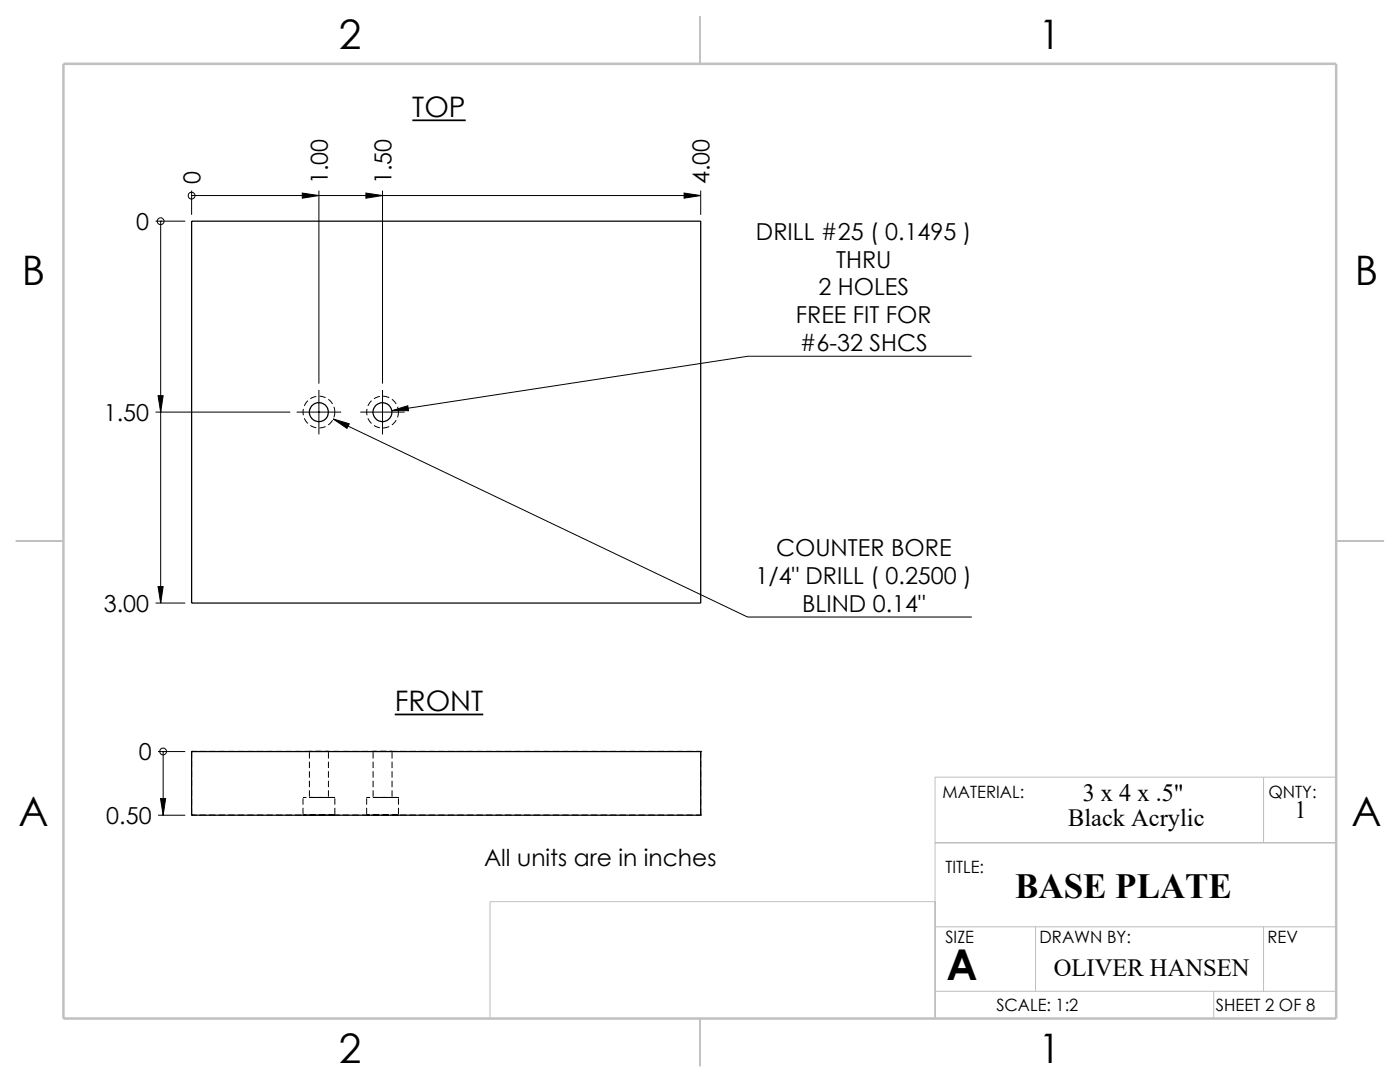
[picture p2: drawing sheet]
<svg xmlns="http://www.w3.org/2000/svg" width="279mm" height="216mm" viewBox="0 0 279 216" stroke-linecap="round" stroke-linejoin="round" font-family="sans-serif">
<g fill="none" stroke="#000" stroke-width=".25">
<path d="M38.2 44.1h101.6v76.2h-101.6zM38.2 150h101.6v12.7h-101.6z"/>
<circle cx="63.7" cy="82.2" r="1.89"/>
<circle cx="76.3" cy="82.2" r="1.88"/>
</g>
<path d="M38.2 149.9h.1M139.8 149.9h.1M38.2 162.6h.1M139.8 162.6h.1" fill="none" stroke="#000" stroke-width=".2" stroke-dasharray="1.3 .6"/>
<path d="M38.2 149.9v12.7M66.8 159.1h-6.3h6.3M79.5 159.1h-6.3h6.3M139.8 149.9v12.7M66.8 162.6h-6.3h6.3M79.5 162.6h-6.3h6.3" fill="none" stroke="#000" stroke-width=".2" stroke-dasharray="1.3 .6" stroke-linecap="butt"/>
<path d="M65.5 159.1h-3.7h3.7M65.5 149.9h-3.7h3.7M78.2 159.1h-3.7h3.7M78.2 149.9h-3.7h3.7" fill="none" stroke="#000" stroke-width=".2" stroke-dasharray="1.3 .6" stroke-dashoffset=".7" stroke-linecap="butt"/>
<path d="M38.2 149.9h101.6M38.2 162.6h101.6" fill="none" stroke="#000" stroke-width=".2" stroke-dasharray="1.3 .6" stroke-dashoffset=".3" stroke-linecap="butt"/>
<path d="M60.5 159.1v3.5M61.8 149.9v9.2M65.5 159.1v-9.2M73.2 159.1v3.5M74.5 149.9v9.2M78.2 159.1v-9.2M66.8 162.6v-3.5M79.5 162.6v-3.5" fill="none" stroke="#000" stroke-width=".2" stroke-dasharray="1.3 .6" stroke-dashoffset="-.2" stroke-linecap="butt"/>
<path d="M66.8 82.2a3.2 3.2 0 0 1-4.6 2.9 3.2 3.2 0 0 1-.4-5.4 3.2 3.2 0 0 1 5 2v.5M79.5 82.2a3.2 3.2 0 0 1-4.6 2.9 3.2 3.2 0 0 1-.4-5.4 3.2 3.2 0 0 1 5 2v.5" fill="none" stroke="#000" stroke-width=".2" stroke-dasharray="1.3 .6" stroke-dashoffset=".2" stroke-linecap="butt"/>
<path d="M82.3 24h10.6M78.8 142.6h17.6" fill="none" stroke="#000" stroke-width=".34"/>
<g fill="none" stroke="#000" stroke-width=".2">
<path d="M38.2 39h.1M38.2 38v4.9M38.2 39h101.6M60.3 38.5l3.3 .5-3.3 .5zM63.6 38v38.6M73 38.5l3.3 .5-3.3 .5zM76.3 38v38.6M136.5 38.5l3.3 .5-3.3 .5zM139.8 38v4.9M31 44.1h6M32.1 44.1h.1M32.1 44.1v76.2"/>
<path d="M31.5 79h1.1l-.5 3.2zM63.6 77.8v8.9M76.3 77.8v8.9M193.9 71.1h-44.6l-71.1 10.9M31 82.2h26.9M59.2 82.2h8.9M66.5 83.6l3.2 1-.4 .9zM66.5 83.6l82.7 39.5h44.8M71.9 82.2h8.9M78.2 82l3.2-1 .1 1zM31.5 117.1h1.1l-.5 3.2zM31 120.3h6"/>
<path d="M31.5 150h5.5M32 159.3h1.1l-.5 3.4zM32.6 150h.1M32.6 150v12.7M31.5 162.7h5.5"/>
<circle cx="38.2" cy="39" r=".68"/>
<circle cx="32.1" cy="44.2" r=".68"/>
<circle cx="32.6" cy="149.9" r=".68"/>
</g>
<path d="M252.2 155.1v13.1M266.6 153.3l.1 14.9h-80.1M266.6 168.2v-13.1h-80v48.1h-88.8v-23.3h88.8M186.6 197.8h80.1M186.6 184.9h80.1M206.7 184.9v12.9M242.2 197.8v5.4M252.2 184.9v12.9" fill="none" stroke="#c0c0c0" stroke-width=".2"/>
<path d="M139.7 3.2v9.5M3.1 107.9h9.6M266.7 107.9h9.5M139.7 203.2v9.6" fill="none" stroke="#c0c0c0" stroke-width=".25"/>
<path d="M12.7 12.7h254v190.5h-254z" fill="none" stroke="#c0c0c0" stroke-width=".5"/>
<g fill="#000">
<path d="M32 159.3h1.1l-.5 3.4z"/>
<path d="M60.3 38.5l3.3 .5-3.3 .5zM73 38.5l3.3 .5-3.3 .5zM136.5 38.5l3.3 .5-3.3 .5z"/>
<path d="M31.5 79h1.1l-.5 3.2zM31.5 117.1h1.1l-.5 3.2z"/>
<path d="M78.2 82h3.3l-.1-1zM66.5 83.6l2.8 1.9 .4-.9z"/>
</g>
<text font-size="8.5" x="188.9" y="195.5">A</text>
<g font-size="8.1">
<text x="67.6" y="9.7">2</text>
<text x="207.3" y="9.7">1</text>
<text x="4.4" y="57">B</text>
<text x="270.4" y="57">B</text>
<text x="3.7" y="164.9">A</text>
<text x="269.7" y="164.9">A</text>
<text x="67.6" y="212.2">2</text>
<text x="207.3" y="212.2">1</text>
</g>
<text font-size="7.1" x="202.6" y="179.3">BASE PLATE</text>
<g font-size="5.6">
<text x="82.3" y="23.4">TOP</text>
<text x="78.8" y="142">FRONT</text>
</g>
<g font-size="4.9">
<text x="216.1" y="159.8">3 x 4 x .5&quot;</text>
<text x="213.1" y="164.8">Black Acrylic</text>
<text x="258.4" y="163.3">1</text>
<text x="210.3" y="194.8">OLIVER HANSEN</text>
</g>
<g font-size="4.7">
<text x="40" y="36.7" transform="rotate(-90 40 36.7)">0</text>
<text x="65.4" y="36.7" transform="rotate(-90 65.4 36.7)">1.00</text>
<text x="78.1" y="36.7" transform="rotate(-90 78.1 36.7)">1.50</text>
<text x="141.6" y="36.7" transform="rotate(-90 141.6 36.7)">4.00</text>
<text x="27.2" y="45.9">0</text>
<text x="150.9" y="47.8">DRILL #25 ( 0.1495 )</text>
<text x="166.9" y="53.4">THRU</text>
<text x="163.3" y="58.9">2 HOLES</text>
<text x="158.8" y="64.5">FREE FIT FOR</text>
<text x="159.6" y="70.1">#6-32 SHCS</text>
<text x="20.7" y="84">1.50</text>
<text x="154.9" y="111">COUNTER BORE</text>
<text x="150.8" y="116.5">1/4&quot; DRILL ( 0.2500 )</text>
<text x="20.7" y="122.1">3.00</text>
<text x="160.1" y="122.1">BLIND 0.14&quot;</text>
<text x="27.7" y="151.7">0</text>
<text x="21.2" y="164.4">0.50</text>
<text x="96.6" y="172.8">All units are in inches</text>
</g>
<g font-size="3.4">
<text x="188.1" y="159.2">MATERIAL:</text>
<text x="253.1" y="159.2">QNTY:</text>
<text x="188.7" y="174.2">TITLE:</text>
<text x="188.7" y="188.1">SIZE</text>
<text x="207.5" y="188.1">DRAWN BY:</text>
<text x="253" y="188.1">REV</text>
<text x="198.8" y="201.7">SCALE: 1:2</text>
<text x="242.7" y="201.7">SHEET 2 OF 8</text>
</g>
</svg>
